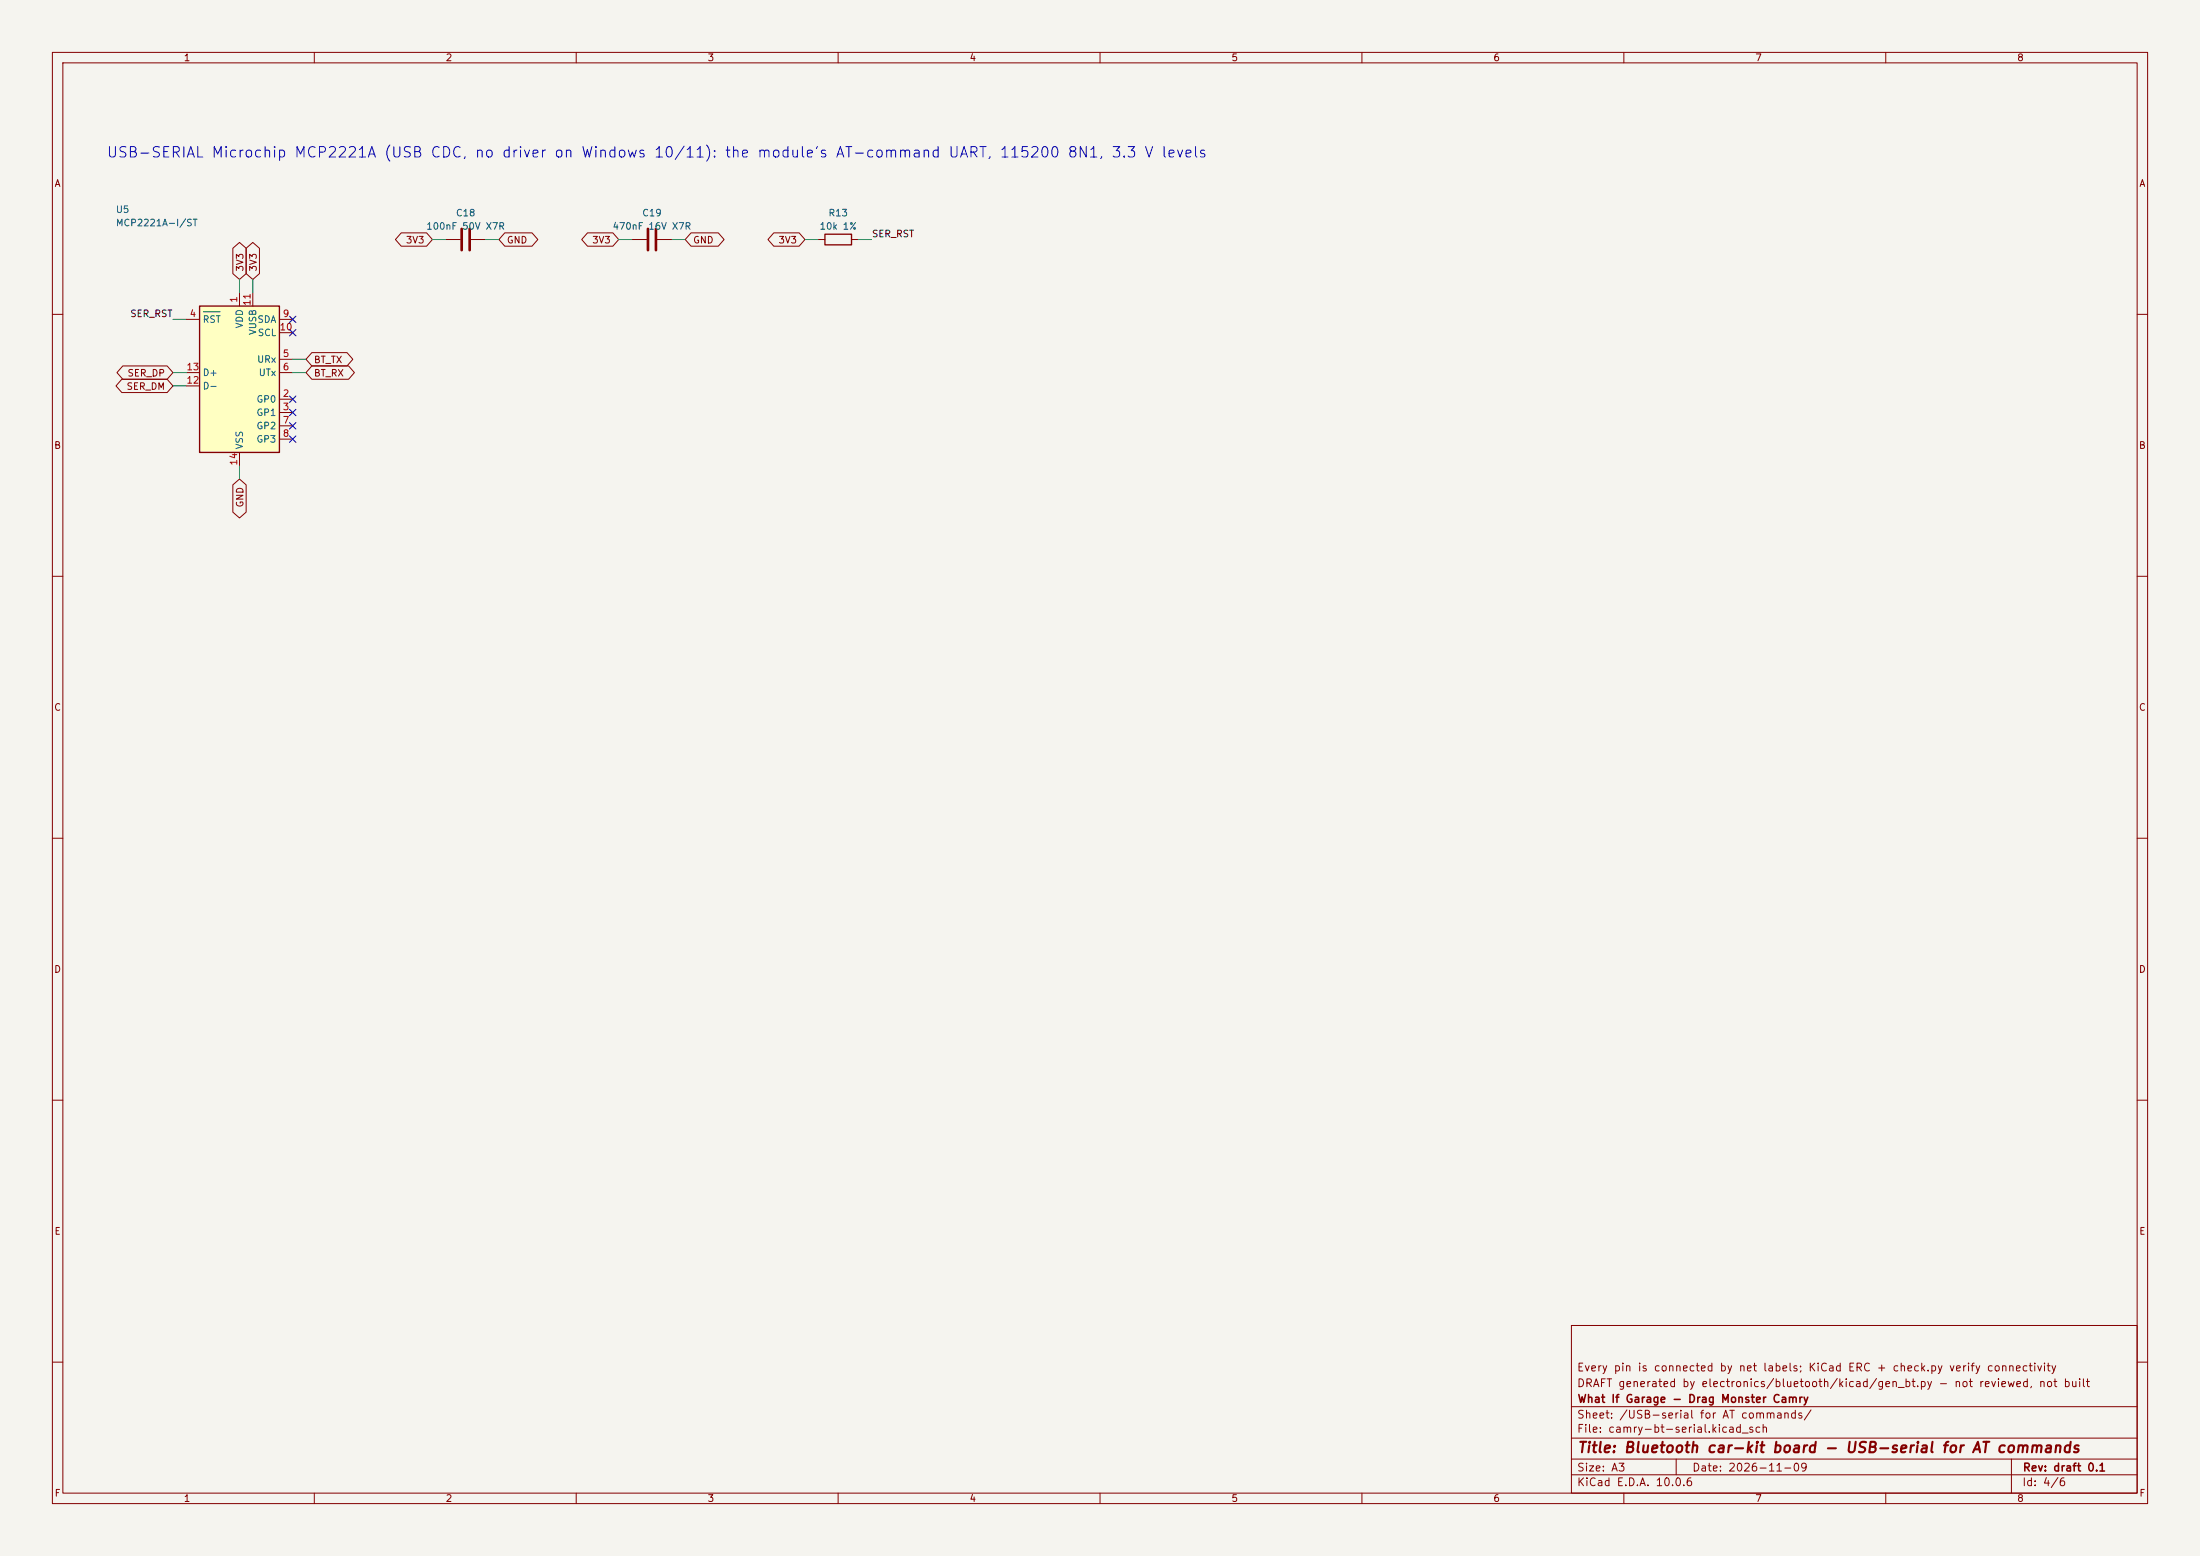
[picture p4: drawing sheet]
(kicad_sch
 (version 20250114)
 (generator "eeschema")
 (generator_version "9.0")
 (paper "A3")
 (title_block
  (title "Bluetooth car-kit board - USB-serial for AT commands")
  (date "2026-11-09")
  (rev "draft 0.1")
  (company "What If Garage - Drag Monster Camry")
  (comment 1 "DRAFT generated by electronics/bluetooth/kicad/gen_bt.py - not reviewed, not built")
  (comment 2 "Every pin is connected by net labels; KiCad ERC + check.py verify connectivity"))
 (lib_symbols
  (symbol "Interface_USB:MCP2221AxST" (exclude_from_sim no) (in_bom yes) (on_board yes)
   (in_pos_files yes)
   (duplicate_pin_numbers_are_jumpers no)
   (property "Reference" "U" (at -7.62 16.51 0) (show_name no) (do_not_autoplace no) (effects (font (size 1.27 1.27))))
   (property "Value" "MCP2221AxST" (at 12.7 16.51 0) (show_name no) (do_not_autoplace no) (effects (font (size 1.27 1.27))))
   (property "Footprint" "Package_SO:TSSOP-14_4.4x5mm_P0.65mm" (at 0 25.4 0) (show_name no) (do_not_autoplace no) (hide yes) (effects (font (size 1.27 1.27))))
   (property "Datasheet" "http://ww1.microchip.com/downloads/en/DeviceDoc/20005565B.pdf" (at 0 17.78 0) (show_name no) (do_not_autoplace no) (hide yes) (effects (font (size 1.27 1.27))))
   (property "Description" "USB to I2C/UART Protocol Converter with GPIO, TSSOP-14" (at 0 0 0) (show_name no) (do_not_autoplace no) (hide yes) (effects (font (size 1.27 1.27))))
   (symbol "MCP2221AxST_0_1"
    (rectangle (start -7.62 15.24) (end 7.62 -12.7) (stroke (width 0.254) (type default)) (fill (type background))))
   (symbol "MCP2221AxST_1_1"
    (pin power_in line (at 0 17.78 270) (length 2.54) (name "VDD" (effects (font (size 1.27 1.27)))) (number "1" (effects (font (size 1.27 1.27)))))
    (pin bidirectional line (at 10.16 -2.54 180) (length 2.54) (name "GP0" (effects (font (size 1.27 1.27)))) (number "2" (effects (font (size 1.27 1.27)))))
    (pin bidirectional line (at 10.16 -5.08 180) (length 2.54) (name "GP1" (effects (font (size 1.27 1.27)))) (number "3" (effects (font (size 1.27 1.27)))))
    (pin input line (at -10.16 12.7 0) (length 2.54) (name "~{RST}" (effects (font (size 1.27 1.27)))) (number "4" (effects (font (size 1.27 1.27)))))
    (pin input line (at 10.16 5.08 180) (length 2.54) (name "URx" (effects (font (size 1.27 1.27)))) (number "5" (effects (font (size 1.27 1.27)))))
    (pin output line (at 10.16 2.54 180) (length 2.54) (name "UTx" (effects (font (size 1.27 1.27)))) (number "6" (effects (font (size 1.27 1.27)))))
    (pin bidirectional line (at 10.16 -7.62 180) (length 2.54) (name "GP2" (effects (font (size 1.27 1.27)))) (number "7" (effects (font (size 1.27 1.27)))))
    (pin bidirectional line (at 10.16 -10.16 180) (length 2.54) (name "GP3" (effects (font (size 1.27 1.27)))) (number "8" (effects (font (size 1.27 1.27)))))
    (pin bidirectional line (at 10.16 12.7 180) (length 2.54) (name "SDA" (effects (font (size 1.27 1.27)))) (number "9" (effects (font (size 1.27 1.27)))))
    (pin bidirectional line (at 10.16 10.16 180) (length 2.54) (name "SCL" (effects (font (size 1.27 1.27)))) (number "10" (effects (font (size 1.27 1.27)))))
    (pin passive line (at 2.54 17.78 270) (length 2.54) (name "VUSB" (effects (font (size 1.27 1.27)))) (number "11" (effects (font (size 1.27 1.27)))))
    (pin bidirectional line (at -10.16 0 0) (length 2.54) (name "D-" (effects (font (size 1.27 1.27)))) (number "12" (effects (font (size 1.27 1.27)))))
    (pin bidirectional line (at -10.16 2.54 0) (length 2.54) (name "D+" (effects (font (size 1.27 1.27)))) (number "13" (effects (font (size 1.27 1.27)))))
    (pin power_in line (at 0 -15.24 90) (length 2.54) (name "VSS" (effects (font (size 1.27 1.27)))) (number "14" (effects (font (size 1.27 1.27))))))
   (embedded_fonts no))
  (symbol "Device:C"
   (pin_numbers (hide yes))
   (pin_names
    (offset 0.254)) (exclude_from_sim no) (in_bom yes) (on_board yes)
   (in_pos_files yes)
   (duplicate_pin_numbers_are_jumpers no)
   (property "Reference" "C" (at 0.635 2.54 0) (show_name no) (do_not_autoplace no) (effects (font (size 1.27 1.27)) (justify left)))
   (property "Value" "C" (at 0.635 -2.54 0) (show_name no) (do_not_autoplace no) (effects (font (size 1.27 1.27)) (justify left)))
   (property "Footprint" "" (at 0.9652 -3.81 0) (show_name no) (do_not_autoplace no) (hide yes) (effects (font (size 1.27 1.27))))
   (property "Datasheet" "" (at 0 0 0) (show_name no) (do_not_autoplace no) (hide yes) (effects (font (size 1.27 1.27))))
   (property "Description" "Unpolarized capacitor" (at 0 0 0) (show_name no) (do_not_autoplace no) (hide yes) (effects (font (size 1.27 1.27))))
   (symbol "C_0_1"
    (polyline (pts (xy -2.032 0.762) (xy 2.032 0.762)) (stroke (width 0.508) (type default)) (fill (type none)))
    (polyline (pts (xy -2.032 -0.762) (xy 2.032 -0.762)) (stroke (width 0.508) (type default)) (fill (type none))))
   (symbol "C_1_1"
    (pin passive line (at 0 3.81 270) (length 2.794) (name "" (effects (font (size 1.27 1.27)))) (number "1" (effects (font (size 1.27 1.27)))))
    (pin passive line (at 0 -3.81 90) (length 2.794) (name "" (effects (font (size 1.27 1.27)))) (number "2" (effects (font (size 1.27 1.27))))))
   (embedded_fonts no))
  (symbol "Device:R"
   (pin_numbers (hide yes))
   (pin_names
    (offset 0)) (exclude_from_sim no) (in_bom yes) (on_board yes)
   (in_pos_files yes)
   (duplicate_pin_numbers_are_jumpers no)
   (property "Reference" "R" (at 2.032 0 90) (show_name no) (do_not_autoplace no) (effects (font (size 1.27 1.27))))
   (property "Value" "R" (at 0 0 90) (show_name no) (do_not_autoplace no) (effects (font (size 1.27 1.27))))
   (property "Footprint" "" (at -1.778 0 90) (show_name no) (do_not_autoplace no) (hide yes) (effects (font (size 1.27 1.27))))
   (property "Datasheet" "" (at 0 0 0) (show_name no) (do_not_autoplace no) (hide yes) (effects (font (size 1.27 1.27))))
   (property "Description" "Resistor" (at 0 0 0) (show_name no) (do_not_autoplace no) (hide yes) (effects (font (size 1.27 1.27))))
   (symbol "R_0_1"
    (rectangle (start -1.016 -2.54) (end 1.016 2.54) (stroke (width 0.254) (type default)) (fill (type none))))
   (symbol "R_1_1"
    (pin passive line (at 0 3.81 270) (length 1.27) (name "" (effects (font (size 1.27 1.27)))) (number "1" (effects (font (size 1.27 1.27)))))
    (pin passive line (at 0 -3.81 90) (length 1.27) (name "" (effects (font (size 1.27 1.27)))) (number "2" (effects (font (size 1.27 1.27))))))
   (embedded_fonts no)))
 (text "USB-SERIAL Microchip MCP2221A (USB CDC, no driver on Windows 10/11): the module's AT-command UART, 115200 8N1, 3.3 V levels"
  (exclude_from_sim no)
  (at 20.32 30.48 0)
  (effects (font (size 2 2)) (justify left bottom)))
 (symbol
  (lib_id "Interface_USB:MCP2221AxST")
  (at 45.72 73.66 0)
  (unit 1)
  (exclude_from_sim no)
  (in_bom yes)
  (on_board yes)
  (dnp no)
  (property "Reference" "U5" (at 22.02 39.99 0) (effects (font (size 1.27 1.27)) (justify left)))
  (property "Value" "MCP2221A-I/ST" (at 22.02 42.53 0) (effects (font (size 1.27 1.27)) (justify left)))
  (property "Footprint" "Package_SO:TSSOP-14_4.4x5mm_P0.65mm" (at 45.72 73.66 0) (hide yes) (effects (font (size 1.27 1.27))))
  (property "Datasheet" "" (at 45.72 73.66 0) (hide yes) (effects (font (size 1.27 1.27))))
  (property "Description" "VDD = VUSB = 3.3 V so the UART runs at the module's 3.3 V I/O level" (at 45.72 73.66 0) (hide yes) (effects (font (size 1.27 1.27))))
  (property "Manufacturer" "Microchip" (at 45.72 73.66 0) (hide yes) (effects (font (size 1.27 1.27))))
  (property "MPN" "MCP2221A-I/ST" (at 45.72 73.66 0) (hide yes) (effects (font (size 1.27 1.27))))
  (property "LCSC" "" (at 45.72 73.66 0) (hide yes) (effects (font (size 1.27 1.27))))
  (pin "1")
  (pin "2")
  (pin "3")
  (pin "4")
  (pin "5")
  (pin "6")
  (pin "7")
  (pin "8")
  (pin "9")
  (pin "10")
  (pin "11")
  (pin "12")
  (pin "13")
  (pin "14"))
 (wire
  (pts (xy 45.72 55.88) (xy 45.72 53.34))
  (stroke (width 0) (type default)))
 (global_label "3V3"
  (shape bidirectional)
  (at 45.72 53.34 90)
  (fields_autoplaced yes)
  (effects (font (size 1.27 1.27)) (justify left))
  (property "Intersheetrefs" "${INTERSHEET_REFS}" (at 45.72 53.34 0) (hide yes) (effects (font (size 1.27 1.27)) (justify left))))
 (no_connect
  (at 55.88 76.2))
 (no_connect
  (at 55.88 78.74))
 (wire
  (pts (xy 35.56 60.96) (xy 33.02 60.96))
  (stroke (width 0) (type default)))
 (label "SER_RST"
  (at 33.02 60.96 180)
  (fields_autoplaced yes)
  (effects (font (size 1.27 1.27)) (justify right bottom)))
 (wire
  (pts (xy 55.88 68.58) (xy 58.42 68.58))
  (stroke (width 0) (type default)))
 (global_label "BT_TX"
  (shape bidirectional)
  (at 58.42 68.58 0)
  (fields_autoplaced yes)
  (effects (font (size 1.27 1.27)) (justify left))
  (property "Intersheetrefs" "${INTERSHEET_REFS}" (at 58.42 68.58 0) (hide yes) (effects (font (size 1.27 1.27)) (justify left))))
 (wire
  (pts (xy 55.88 71.12) (xy 58.42 71.12))
  (stroke (width 0) (type default)))
 (global_label "BT_RX"
  (shape bidirectional)
  (at 58.42 71.12 0)
  (fields_autoplaced yes)
  (effects (font (size 1.27 1.27)) (justify left))
  (property "Intersheetrefs" "${INTERSHEET_REFS}" (at 58.42 71.12 0) (hide yes) (effects (font (size 1.27 1.27)) (justify left))))
 (no_connect
  (at 55.88 81.28))
 (no_connect
  (at 55.88 83.82))
 (no_connect
  (at 55.88 60.96))
 (no_connect
  (at 55.88 63.5))
 (wire
  (pts (xy 48.26 55.88) (xy 48.26 53.34))
  (stroke (width 0) (type default)))
 (global_label "3V3"
  (shape bidirectional)
  (at 48.26 53.34 90)
  (fields_autoplaced yes)
  (effects (font (size 1.27 1.27)) (justify left))
  (property "Intersheetrefs" "${INTERSHEET_REFS}" (at 48.26 53.34 0) (hide yes) (effects (font (size 1.27 1.27)) (justify left))))
 (wire
  (pts (xy 35.56 73.66) (xy 33.02 73.66))
  (stroke (width 0) (type default)))
 (global_label "SER_DM"
  (shape bidirectional)
  (at 33.02 73.66 180)
  (fields_autoplaced yes)
  (effects (font (size 1.27 1.27)) (justify right))
  (property "Intersheetrefs" "${INTERSHEET_REFS}" (at 33.02 73.66 0) (hide yes) (effects (font (size 1.27 1.27)) (justify left))))
 (wire
  (pts (xy 35.56 71.12) (xy 33.02 71.12))
  (stroke (width 0) (type default)))
 (global_label "SER_DP"
  (shape bidirectional)
  (at 33.02 71.12 180)
  (fields_autoplaced yes)
  (effects (font (size 1.27 1.27)) (justify right))
  (property "Intersheetrefs" "${INTERSHEET_REFS}" (at 33.02 71.12 0) (hide yes) (effects (font (size 1.27 1.27)) (justify left))))
 (wire
  (pts (xy 45.72 88.9) (xy 45.72 91.44))
  (stroke (width 0) (type default)))
 (global_label "GND"
  (shape bidirectional)
  (at 45.72 91.44 270)
  (fields_autoplaced yes)
  (effects (font (size 1.27 1.27)) (justify right))
  (property "Intersheetrefs" "${INTERSHEET_REFS}" (at 45.72 91.44 0) (hide yes) (effects (font (size 1.27 1.27)) (justify left))))
 (symbol
  (lib_id "Device:C")
  (at 88.9 45.72 90)
  (unit 1)
  (exclude_from_sim no)
  (in_bom yes)
  (on_board yes)
  (dnp no)
  (property "Reference" "C18" (at 88.9 40.64 90) (effects (font (size 1.27 1.27))))
  (property "Value" "100nF 50V X7R" (at 88.9 43.18 90) (effects (font (size 1.27 1.27))))
  (property "Footprint" "Capacitor_SMD:C_0603_1608Metric" (at 88.9 45.72 90) (hide yes) (effects (font (size 1.27 1.27))))
  (property "Datasheet" "" (at 88.9 45.72 90) (hide yes) (effects (font (size 1.27 1.27))))
  (property "Description" "VDD" (at 88.9 45.72 90) (hide yes) (effects (font (size 1.27 1.27))))
  (property "Manufacturer" "Murata" (at 88.9 45.72 90) (hide yes) (effects (font (size 1.27 1.27))))
  (property "MPN" "GRM188R71H104KA93D" (at 88.9 45.72 90) (hide yes) (effects (font (size 1.27 1.27))))
  (property "LCSC" "" (at 88.9 45.72 90) (hide yes) (effects (font (size 1.27 1.27))))
  (pin "1")
  (pin "2"))
 (wire
  (pts (xy 85.09 45.72) (xy 82.55 45.72))
  (stroke (width 0) (type default)))
 (global_label "3V3"
  (shape bidirectional)
  (at 82.55 45.72 180)
  (fields_autoplaced yes)
  (effects (font (size 1.27 1.27)) (justify right))
  (property "Intersheetrefs" "${INTERSHEET_REFS}" (at 82.55 45.72 0) (hide yes) (effects (font (size 1.27 1.27)) (justify left))))
 (wire
  (pts (xy 92.71 45.72) (xy 95.25 45.72))
  (stroke (width 0) (type default)))
 (global_label "GND"
  (shape bidirectional)
  (at 95.25 45.72 0)
  (fields_autoplaced yes)
  (effects (font (size 1.27 1.27)) (justify left))
  (property "Intersheetrefs" "${INTERSHEET_REFS}" (at 95.25 45.72 0) (hide yes) (effects (font (size 1.27 1.27)) (justify left))))
 (symbol
  (lib_id "Device:C")
  (at 124.46 45.72 90)
  (unit 1)
  (exclude_from_sim no)
  (in_bom yes)
  (on_board yes)
  (dnp no)
  (property "Reference" "C19" (at 124.46 40.64 90) (effects (font (size 1.27 1.27))))
  (property "Value" "470nF 16V X7R" (at 124.46 43.18 90) (effects (font (size 1.27 1.27))))
  (property "Footprint" "Capacitor_SMD:C_0603_1608Metric" (at 124.46 45.72 90) (hide yes) (effects (font (size 1.27 1.27))))
  (property "Datasheet" "" (at 124.46 45.72 90) (hide yes) (effects (font (size 1.27 1.27))))
  (property "Description" "VUSB: 0.22-0.47 uF" (at 124.46 45.72 90) (hide yes) (effects (font (size 1.27 1.27))))
  (property "Manufacturer" "Murata" (at 124.46 45.72 90) (hide yes) (effects (font (size 1.27 1.27))))
  (property "MPN" "GRM188R71C474KA88D" (at 124.46 45.72 90) (hide yes) (effects (font (size 1.27 1.27))))
  (property "LCSC" "" (at 124.46 45.72 90) (hide yes) (effects (font (size 1.27 1.27))))
  (pin "1")
  (pin "2"))
 (wire
  (pts (xy 120.65 45.72) (xy 118.11 45.72))
  (stroke (width 0) (type default)))
 (global_label "3V3"
  (shape bidirectional)
  (at 118.11 45.72 180)
  (fields_autoplaced yes)
  (effects (font (size 1.27 1.27)) (justify right))
  (property "Intersheetrefs" "${INTERSHEET_REFS}" (at 118.11 45.72 0) (hide yes) (effects (font (size 1.27 1.27)) (justify left))))
 (wire
  (pts (xy 128.27 45.72) (xy 130.81 45.72))
  (stroke (width 0) (type default)))
 (global_label "GND"
  (shape bidirectional)
  (at 130.81 45.72 0)
  (fields_autoplaced yes)
  (effects (font (size 1.27 1.27)) (justify left))
  (property "Intersheetrefs" "${INTERSHEET_REFS}" (at 130.81 45.72 0) (hide yes) (effects (font (size 1.27 1.27)) (justify left))))
 (symbol
  (lib_id "Device:R")
  (at 160.02 45.72 90)
  (unit 1)
  (exclude_from_sim no)
  (in_bom yes)
  (on_board yes)
  (dnp no)
  (property "Reference" "R13" (at 160.02 40.64 90) (effects (font (size 1.27 1.27))))
  (property "Value" "10k 1%" (at 160.02 43.18 90) (effects (font (size 1.27 1.27))))
  (property "Footprint" "Resistor_SMD:R_0402_1005Metric" (at 160.02 45.72 90) (hide yes) (effects (font (size 1.27 1.27))))
  (property "Datasheet" "" (at 160.02 45.72 90) (hide yes) (effects (font (size 1.27 1.27))))
  (property "Description" "RST tied to VDD through 10k (datasheet 1.11.2)" (at 160.02 45.72 90) (hide yes) (effects (font (size 1.27 1.27))))
  (property "Manufacturer" "Yageo" (at 160.02 45.72 90) (hide yes) (effects (font (size 1.27 1.27))))
  (property "MPN" "RC0402FR-0710KL" (at 160.02 45.72 90) (hide yes) (effects (font (size 1.27 1.27))))
  (property "LCSC" "" (at 160.02 45.72 90) (hide yes) (effects (font (size 1.27 1.27))))
  (pin "1")
  (pin "2"))
 (wire
  (pts (xy 156.21 45.72) (xy 153.67 45.72))
  (stroke (width 0) (type default)))
 (global_label "3V3"
  (shape bidirectional)
  (at 153.67 45.72 180)
  (fields_autoplaced yes)
  (effects (font (size 1.27 1.27)) (justify right))
  (property "Intersheetrefs" "${INTERSHEET_REFS}" (at 153.67 45.72 0) (hide yes) (effects (font (size 1.27 1.27)) (justify left))))
 (wire
  (pts (xy 163.83 45.72) (xy 166.37 45.72))
  (stroke (width 0) (type default)))
 (label "SER_RST"
  (at 166.37 45.72 0)
  (fields_autoplaced yes)
  (effects (font (size 1.27 1.27)) (justify left bottom)))
 (embedded_fonts no))
